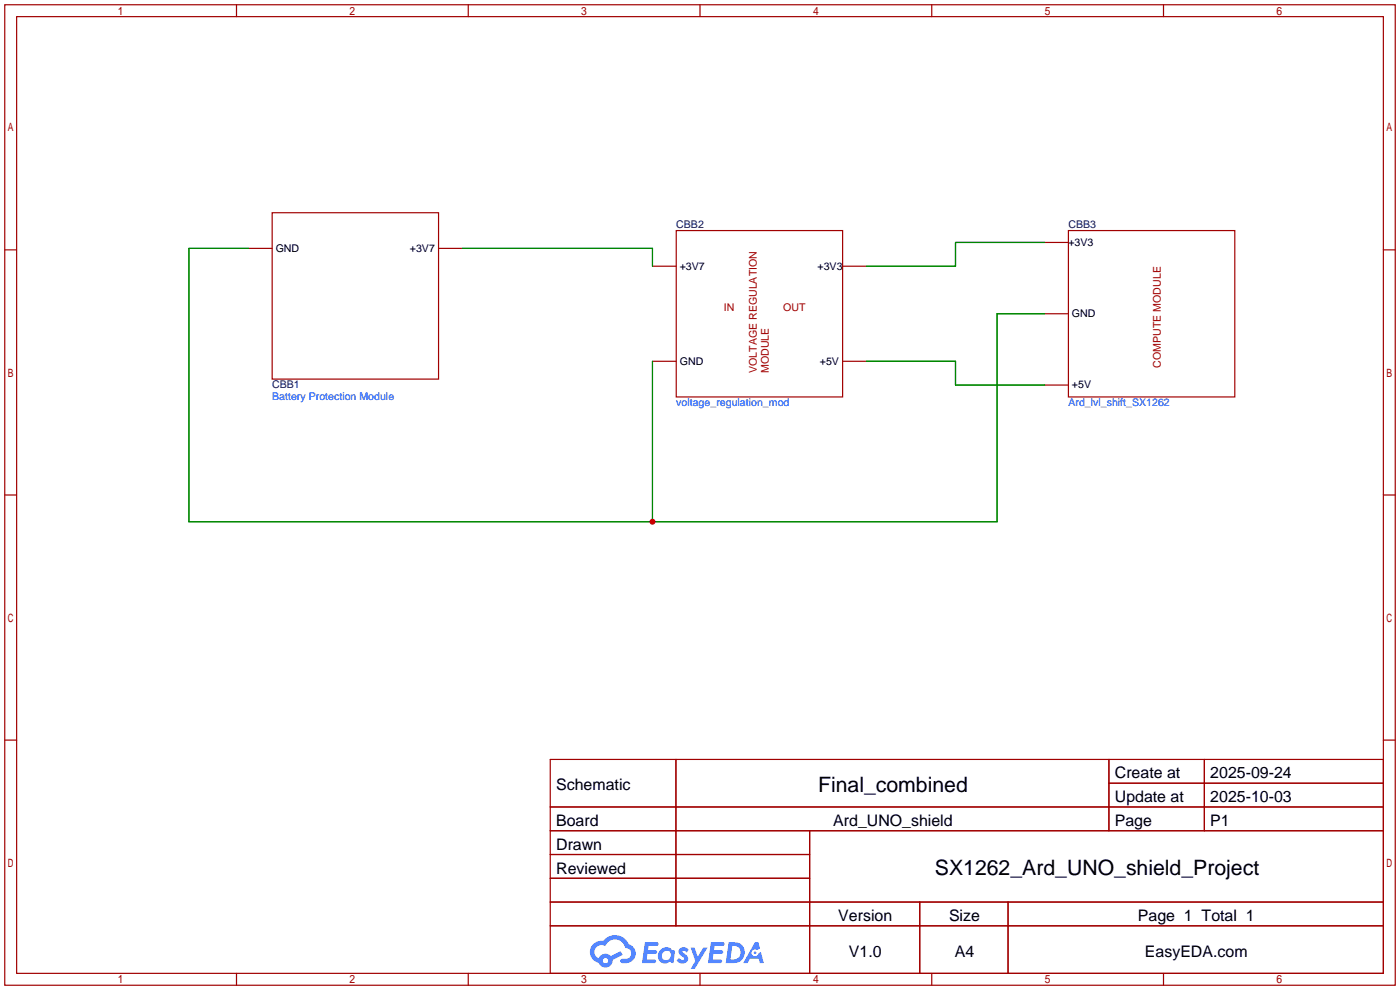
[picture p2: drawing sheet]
<svg xmlns="http://www.w3.org/2000/svg" width="299mm" height="212mm" viewBox="0 0 299 212" stroke-linecap="round" stroke-linejoin="round" font-family="sans-serif">
<g fill="none" stroke="#a10000" stroke-width=".25">
<path d="M1 1h297.2v209.6h-297.2zM3.6 3.6h292.1v204.4h-292.1zM50.5 1v2.6M100.1 1v2.6M149.6 1v2.6M199.1 1v2.6M248.7 1v2.6M1 53.4h2.6M295.7 53.4h2.5M1 105.8h2.6M295.7 105.8h2.5M1 158.2h2.6"/>
<path d="M295.7 158.2h2.5M117.6 162.3h178.1v45.7h-178.1zM117.6 172.5h178.1M117.6 177.5h178.1M144.5 162.3v35.6M173 177.5v30.5M237 162.3v15.2M237 167.4h58.7M257.4 162.3v15.2M117.6 182.6h55.4M117.6 192.8h178.1M117.6 187.7h55.4"/>
<path d="M117.6 197.9h178.1M196.6 192.8v15.2M215.4 192.8v15.2M50.5 208v2.6M100.1 208v2.6M149.6 208v2.6M199.1 208v2.6M248.7 208v2.6"/>
</g>
<g fill="#5487ff">
<path d="M145.3 202.7a1.3 1.3 0 0 1 1.9 .3l-.4 .6a.54 .54 0 0 0-.9-.2l.1 .2a1.34 1.34 0 0 1 .9 1.8 1.47 1.47 0 0 1-2.3-.1l.5-.6 .8 .5a.31 .31 0 0 0 .4-.3 .31 .31 0 0 0-.3-.4 1.12 1.12 0 0 1-.7-1.8z"/>
<path d="M147.6 202.5h.9l.6 2 1.2-2h.9l-2.7 4.6h-.9l1-1.7z"/>
<path d="M137.8 201.4h1.7a1.31 1.31 0 0 1 1.2 .2 .4 .4 0 0 1-.3 .5l-1.8 .1-.1 .9h1.6a.4 .4 0 0 1 .4 .4 .4 .4 0 0 1-.5 .4h-1.6l-.2 1.2h1.4a.46 .46 0 0 1 .5 0 .46 .46 0 0 1 .1 .5l-.4 .2h-2.6z"/>
<path d="M151.9 201.4h1.7a1.32 1.32 0 0 1 1.2 .2 .39 .39 0 0 1-.3 .5l-1.8 .1-.1 .9h1.6a.4 .4 0 0 1 .4 .4 .4 .4 0 0 1-.4 .4h-1.7l-.2 1.2h1.4a.46 .46 0 0 1 .5 0 .46 .46 0 0 1 .1 .5l-.4 .2h-2.6z"/>
<path d="M161.3 201.4h.8l.3 1.3-.6 .4a.75 .75 0 0 0-1.1 .3 .75 .75 0 0 0 .5 1 .75 .75 0 0 0 .9-.7l.5-.2 .6 2.3h-.8l-.3-.9h-1.8l-.5 .9h-1z"/>
<path d="M155.7 201.4l-.6 4.4h1.5a2.27 2.27 0 0 0 2.6-2.2 2.27 2.27 0 0 0-2.7-2.2zM156.5 202.1a1.5 1.5 0 0 1 1.8 1.6 1.5 1.5 0 0 1-1.9 1.4h-.3z"/>
<path d="M141.2 203a1.6 1.6 0 0 0-.3 2.3 1.6 1.6 0 0 0 2.3 .2l.7 .3 .3-2.4-.1-.3-.5-.1a1.58 1.58 0 0 0-2.4 0zM141.8 203.5a.98 .98 0 0 1 1.6 .4 .98 .98 0 0 1-1.1 1.3 .94 .94 0 0 1-.9-.7 .94 .94 0 0 1 .4-1z"/>
<path d="M126.8 201.8a2.37 2.37 0 0 0 1.1 4 1.54 1.54 0 0 0 1.8 1 1.54 1.54 0 0 0 1.2-1.6l2.2-1.1-.5-.8-2 1a1.57 1.57 0 0 0-2.7 .5 1.5 1.5 0 0 1-.7-2.1 1.5 1.5 0 0 1 2.2-.5 2.23 2.23 0 0 1 2.3-1.4 2.23 2.23 0 0 1 2 1.8 1.16 1.16 0 0 1 1.2 1.1 1.16 1.16 0 0 1-1.1 1.2h-.7a.47 .47 0 0 0-.5 .4 .47 .47 0 0 0 .4 .5 2.17 2.17 0 0 0 2.5-.9 2.17 2.17 0 0 0-.3-2.7l-.8-.4a3.2 3.2 0 0 0-5.5-.7l-1.1 .1zM128.8 205.3a.6 .6 0 0 1 1.2 0 .6 .6 0 0 1-1.2 0z"/>
<circle cx="161.4" cy="203.6" r=".28"/>
</g>
<path d="M53.1 53.1h5.1M58.2 45.5h35.5v35.5h-35.5zM93.7 53.1h5.1M139.4 56.9h5.1M144.5 49.3h35.6v35.5h-35.6zM180.1 56.9h5.1M223.3 51.8h5M228.3 49.3h35.6v35.5h-35.6zM139.4 77.2h5.1M180.1 77.2h5.1M223.3 67.1h5M223.3 82.3h5" fill="none" stroke="#a10000" stroke-width=".25"/>
<path d="M53.1 53.1h-12.7v58.4h172.7v-44.4h10.2M98.8 53.1h40.6v3.8M223.3 51.8h-19.1v5.1h-19M139.4 77.2v34.3M185.2 77.2h19v5.1h19.1" fill="none" stroke="#008700" stroke-width=".25"/>
<circle cx="139.4" cy="111.5" r=".63" fill="#c00"/>
<g font-size="4.5">
<text x="174.9" y="169.2">Final_combined</text>
<text x="199.8" y="187">SX1262_Ard_UNO_shield_Project</text>
</g>
<g font-size="3.4">
<text x="238.3" y="166.4">Create at</text>
<text x="258.7" y="166.4">2025-09-24</text>
<text x="118.9" y="168.9">Schematic</text>
<text x="238.3" y="171.4">Update at</text>
<text x="258.7" y="171.4">2025-10-03</text>
<text x="118.9" y="176.5">Board</text>
<text x="178.1" y="176.5">Ard_UNO_shield</text>
<text x="238.3" y="176.5">Page</text>
<text x="258.7" y="176.5">P1</text>
<text x="118.9" y="181.6">Drawn</text>
<text x="118.9" y="186.7">Reviewed</text>
<text x="179.2" y="196.8">Version</text>
<text x="202.8" y="196.8">Size</text>
<text x="243.2" y="196.8">Page 1 Total 1</text>
<text x="181.4" y="204.5">V1.0</text>
<text x="204.1" y="204.5">A4</text>
<text x="244.7" y="204.5">EasyEDA.com</text>
</g>
<g font-size="2.3">
<text x="58.9" y="53.8">GND</text>
<text x="87.6" y="53.8">+3V7</text>
<text x="228.3" y="52.5">+3V3</text>
<text x="145.3" y="57.6">+3V7</text>
<text x="174.7" y="57.6">+3V3</text>
<text x="229.1" y="67.8">GND</text>
<text x="145.3" y="77.9">GND</text>
<text x="175.2" y="77.9">+5V</text>
<text x="229.1" y="83">+5V</text>
</g>
<g font-size="2.3" fill="#000080">
<text x="144.5" y="48.7">CBB2</text>
<text x="228.3" y="48.7">CBB3</text>
<text x="58.2" y="83">CBB1</text>
</g>
<g font-size="2.3" fill="#a00000">
<text x="154.7" y="66.5">IN</text>
<text x="167.4" y="66.5">OUT</text>
<text x="161.8" y="79.8" transform="rotate(-90 161.8 79.8)">VOLTAGE REGULATION</text>
<text x="164.3" y="79.8" transform="rotate(-90 164.3 79.8)">MODULE</text>
<text x="248.1" y="78.6" transform="rotate(-90 248.1 78.6)">COMPUTE MODULE</text>
</g>
<g font-size="2.3" fill="#00f">
<text x="58.2" y="85.6">Battery Protection Module</text>
<text x="144.5" y="86.8">voltage_regulation_mod</text>
<text x="228.3" y="86.8">Ard_lvl_shift_SX1262</text>
</g>
</svg>
